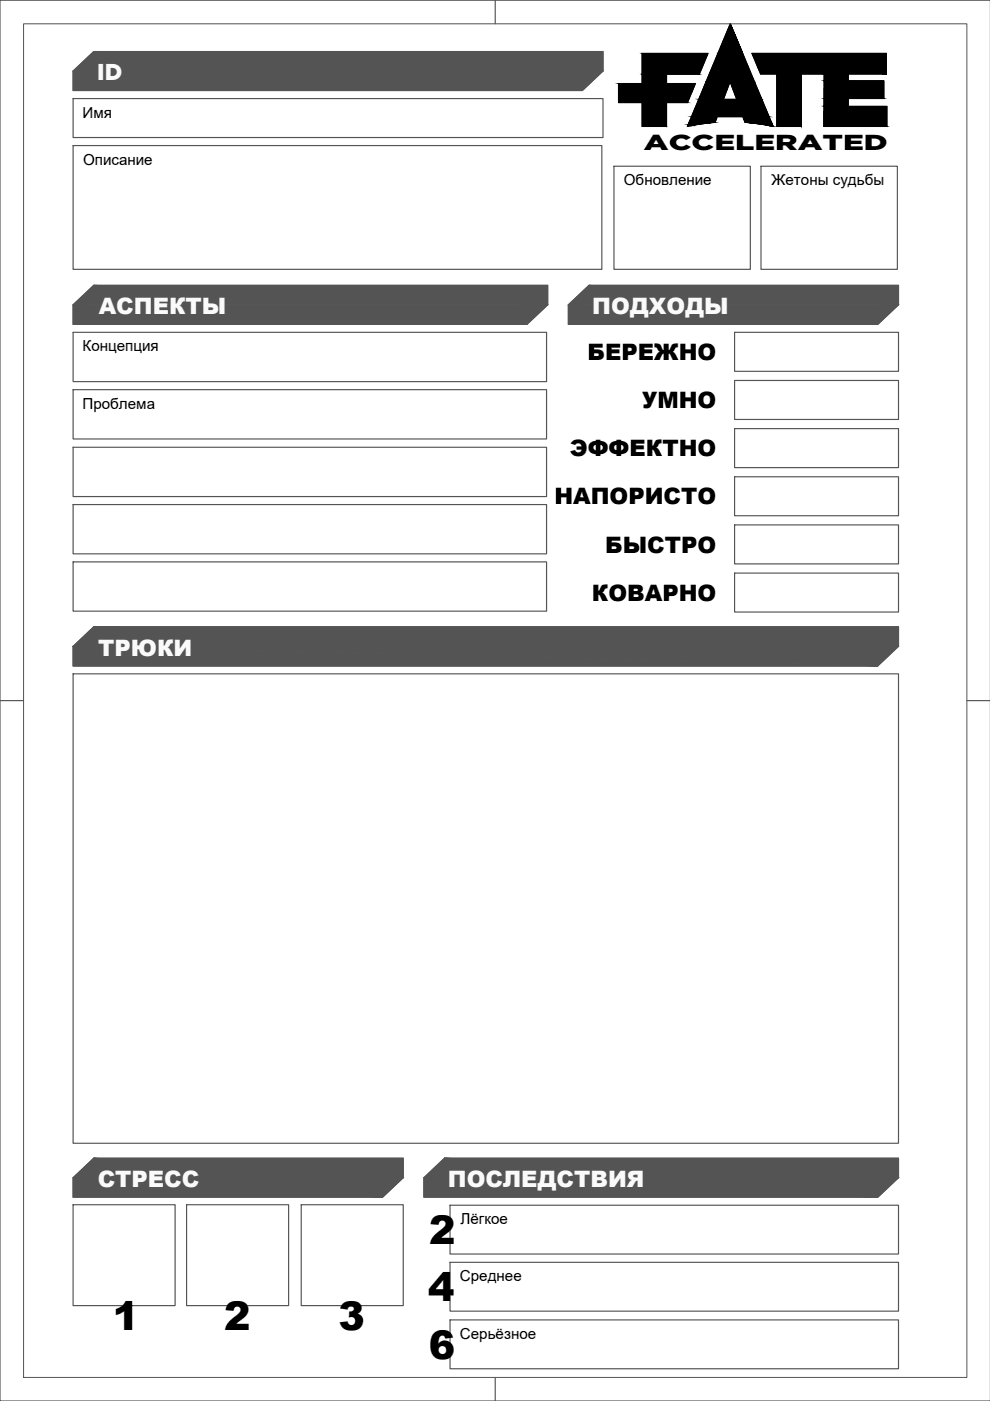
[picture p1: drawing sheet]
<svg xmlns="http://www.w3.org/2000/svg" width="210mm" height="297mm" viewBox="0 0 210 297" stroke-linecap="round" stroke-linejoin="round" font-family="sans-serif">
<g fill="#000" stroke="#000" stroke-width=".21">
<path d="M163.1 26.6h.8v.2zM163.1 26.6l.8 .2z"/>
<path d="M136.1 15.7l5.2 2v-2zM136.1 15.7l5.2 2h-5.2z"/>
<path d="M131.1 17.7l14.7 4 1.6-4zM131.1 17.7l14.7 4h-14.7z"/>
<path d="M136.1 11.3l12.2 4.4 1.8-4.4zM136.1 11.3l12.2 4.4h-12.2z"/>
<path d="M154.8 5.1l-2.6 6.2h5.3zM154.8 5.1l2.7 6.2z"/>
<path d="M149.7 17.3l3.7 3.8 1.4-3.8zM149.7 17.3l3.7 3.8h-5.2z"/>
<path d="M152.2 11.3l7.8 6-2.5-6zM152.2 11.3l7.8 6h-10.3z"/>
<path d="M154.8 17.3l6.7 3.8-1.5-3.8zM154.8 17.3l6.7 3.8h-5.3z"/>
<path d="M164.7 15.7l5.2 11.1v-11.1zM164.7 15.7l5.2 11.1h-5.2z"/>
<path d="M174.7 15.7l5.1 1.4v-1.4zM174.7 15.7l5.1 1.4h-5.1z"/>
<path d="M174.7 17.1l12.7 3.8v-3.8zM174.7 17.1l12.7 3.8h-12.7z"/>
<path d="M159.4 11.3l28.5 4.4v-4.4zM159.4 11.3l28.5 4.4h-26.6z"/>
<path d="M136.1 21.7l5.2 5.1v-5.1zM136.1 21.7l5.2 5.1h-5.2z"/>
<path d="M145.8 26.6v.2zM145.8 26.6h.8l-.8 .2z"/>
<path d="M145.9 26.5l.7 .1 .8-.1zM145.9 26.5l.7 .1h-.8z"/>
<path d="M145.9 26.3l1.5 .2 .8-.2zM145.9 26.3l1.5 .2h-1.5z"/>
<path d="M146 26.2l2.2 .1 .9-.1zM146 26.2l2.2 .1h-2.3z"/>
<path d="M146 26.1h3.9zM146 26.1l3.1 .1h-3.1z"/>
<path d="M146.1 26h4.7zM146.1 26l3.8 .1z"/>
<path d="M146.1 25.9h5.5zM146.1 25.9l4.7 .1z"/>
<path d="M146.6 24.7l5 1.2 .5-1.2zM146.6 24.7l5 1.2h-5.5z"/>
<path d="M148.2 21.1l14.9 3.6-1.6-3.6zM148.2 21.1l14.9 3.6h-16.5z"/>
<path d="M157.5 24.7l6.1 1.2-.5-1.2zM157.5 24.7l6.1 1.2h-5.6z"/>
<path d="M158 25.9l5.6 .1zM158 25.9l5.6 .1z"/>
<path d="M158.8 26l4.8 .1zM158.8 26l4.8 .1z"/>
<path d="M159.7 26.1l4 .1zM159.7 26.1l4 .1z"/>
<path d="M160.5 26.2l3.2 .1v-.1zM160.5 26.2l3.2 .1z"/>
<path d="M161.4 26.3l2.4 .2-.1-.2zM161.4 26.3l2.4 .2z"/>
<path d="M162.2 26.5l1.7 .1-.1-.1zM162.2 26.5l1.7 .1z"/>
<path d="M174.7 20.9l5.1 1.7v-1.7zM174.7 20.9l5.1 1.7h-5.1z"/>
<path d="M174.7 22.6l13.3 4.2v-4.2zM174.7 22.6l13.3 4.2h-13.3z"/>
</g>
<path d="M136.1 11.3h14l-1.8 4.4h-7v2h6.1l-1.6 4h-4.5v5.1h-5.2v-5.1h-5v-4h5zM154.8 17.3l1.4 3.8h-2.8zM154.8 5.1l9.1 21.7-2.9-.5-3-.4-.5-1.2h-5.4l-.5 1.2-2.9 .4-2.9 .5zM159.4 11.3h28.5v4.4h-8.1v1.4h7.6v3.8h-7.6v1.7h8.2v4.2h-13.3v-11.1h-4.8v11.1h-5.2v-11.1h-3.4z" fill="none" stroke="#000" stroke-width=".25"/>
<g fill="#545454" stroke="#545454" stroke-width=".21">
<path d="M19.9 132.9h170.6z"/>
<path d="M15.5 137h175l-4.4 4.2z"/>
<path d="M19.9 10.9l108 4.2v-4.2zM15.5 15.1l4.4-4.2 108 4.2z"/>
<path d="M15.5 15.1l108 4.1 4.4-4.1zM15.5 15.1l108 4.1h-108z"/>
<path d="M124.9 60.5l65.6 4.1v-4.1zM120.5 64.6l4.4-4.1 65.6 4.1z"/>
<path d="M19.9 60.5l96.2 4.1v-4.1zM15.5 64.6l4.4-4.1 96.2 4.1z"/>
<path d="M120.5 64.6l65.6 4.2 4.4-4.2zM120.5 64.6l65.6 4.2h-65.6z"/>
<path d="M15.5 64.6l96.2 4.2 4.4-4.2zM15.5 64.6l96.2 4.2h-96.2z"/>
<path d="M19.9 132.9l170.6 4.1v-4.1zM15.5 137l4.4-4.1 170.6 4.1zM15.5 137h175zM15.5 137h175z"/>
<path d="M15.5 141.2h170.6zM15.5 137l170.6 4.2h-170.6z"/>
<path d="M94.2 245.6l96.3 4.1v-4.1zM89.9 249.7l4.3-4.1 96.3 4.1z"/>
<path d="M19.9 245.6l65.6 4.1v-4.1zM15.5 249.7l4.4-4.1 65.6 4.1z"/>
<path d="M89.9 249.7l96.2 4.1 4.4-4.1zM89.9 249.7l96.2 4.1h-96.2z"/>
<path d="M15.5 249.7l65.6 4.1 4.4-4.1zM15.5 249.7l65.6 4.1h-65.6z"/>
</g>
<g fill="none" stroke="#545454" stroke-width=".25">
<path d="M15.5 15.1l4.4-4.2h108v4.2l-4.4 4.1h-108zM105 0v5M210 0h-210v297h210M15.5 20.9h112.4v8.3h-112.4zM15.5 30.9h112.1v26.2h-112.1zM130.2 35.2h28.9v21.9h-28.9zM161.3 35.2h29v21.9h-29zM15.5 64.6l4.4-4.1h96.2v4.1l-4.4 4.2h-96.2zM15.5 70.5h100.4v10.4h-100.4zM120.5 64.6l4.4-4.1h65.6v4.1l-4.4 4.2h-65.6zM155.7 70.5h34.8v8.2h-34.8zM15.5 82.6h100.4v10.5h-100.4z"/>
<path d="M15.5 94.8h100.4v10.5h-100.4zM155.7 80.7h34.8v8.2h-34.8zM155.7 90.9h34.8v8.2h-34.8zM15.5 107h100.4v10.4h-100.4zM15.5 119.1h100.4v10.5h-100.4zM155.7 101.1h34.8v8.2h-34.8zM155.7 111.3h34.8v8.3h-34.8zM15.5 137l4.4-4.1h170.6v4.1l-4.4 4.2h-170.6zM155.7 121.5h34.8v8.3h-34.8zM0 148.5h5M15.5 142.9h175v99.5h-175zM205 148.5h5"/>
<path d="M15.5 255.4h21.6v21.4h-21.6zM15.5 249.7l4.4-4.1h65.6v4.1l-4.4 4.1h-65.6zM39.6 255.4h21.6v21.4h-21.6zM63.9 255.4h21.6v21.4h-21.6zM89.9 249.7l4.3-4.1h96.3v4.1l-4.4 4.1h-96.2zM95.4 255.5h95.1v10.4h-95.1zM95.4 267.6h95.1v10.4h-95.1zM95.4 279.9h95.1v10.3h-95.1zM105 292v5"/>
</g>
<path d="M5 5h200v287h-200z" fill="none" stroke="#545454" stroke-width=".21"/>
<g font-size="8.4">
<text x="91" y="263.8">2</text>
<text x="90.8" y="275.9">4</text>
<text x="23.9" y="282">1</text>
<text x="47.5" y="282">2</text>
<text x="71.8" y="282">3</text>
<text x="90.9" y="288.1">6</text>
</g>
<text font-size="4.9" fill="#fafafa" x="20.6" y="17">ID</text>
<g font-size="4.8" fill="#fafafa">
<text x="20.9" y="66.6">АСПЕКТЫ</text>
<text x="125.6" y="66.6">ПОДХОДЫ</text>
<text x="20.8" y="139">ТРЮКИ</text>
<text x="20.7" y="251.7">СТРЕСС</text>
<text x="95" y="251.7">ПОСЛЕДСТВИЯ</text>
</g>
<g font-size="4.8">
<text x="124.6" y="76.3">БЕРЕЖНО</text>
<text x="136.2" y="86.5">УМНО</text>
<text x="120.8" y="96.7">ЭФФЕКТНО</text>
<text x="117.5" y="106.9">НАПОРИСТО</text>
<text x="128.3" y="117.1">БЫСТРО</text>
<text x="125.5" y="127.4">КОВАРНО</text>
</g>
<text font-size="4.6" x="136.5" y="31.7">ACCELERATED</text>
<g font-size="3.2">
<text x="17.5" y="24.9">Имя</text>
<text x="17.6" y="34.9">Описание</text>
<text x="132.3" y="39.3">Обновление</text>
<text x="163.6" y="39.3">Жетоны судьбы</text>
<text x="17.5" y="74.5">Концепция</text>
<text x="17.5" y="86.7">Проблема</text>
<text x="97.7" y="259.6">Лёгкое</text>
<text x="97.5" y="271.7">Среднее</text>
<text x="97.5" y="283.9">Серьёзное</text>
</g>
</svg>
